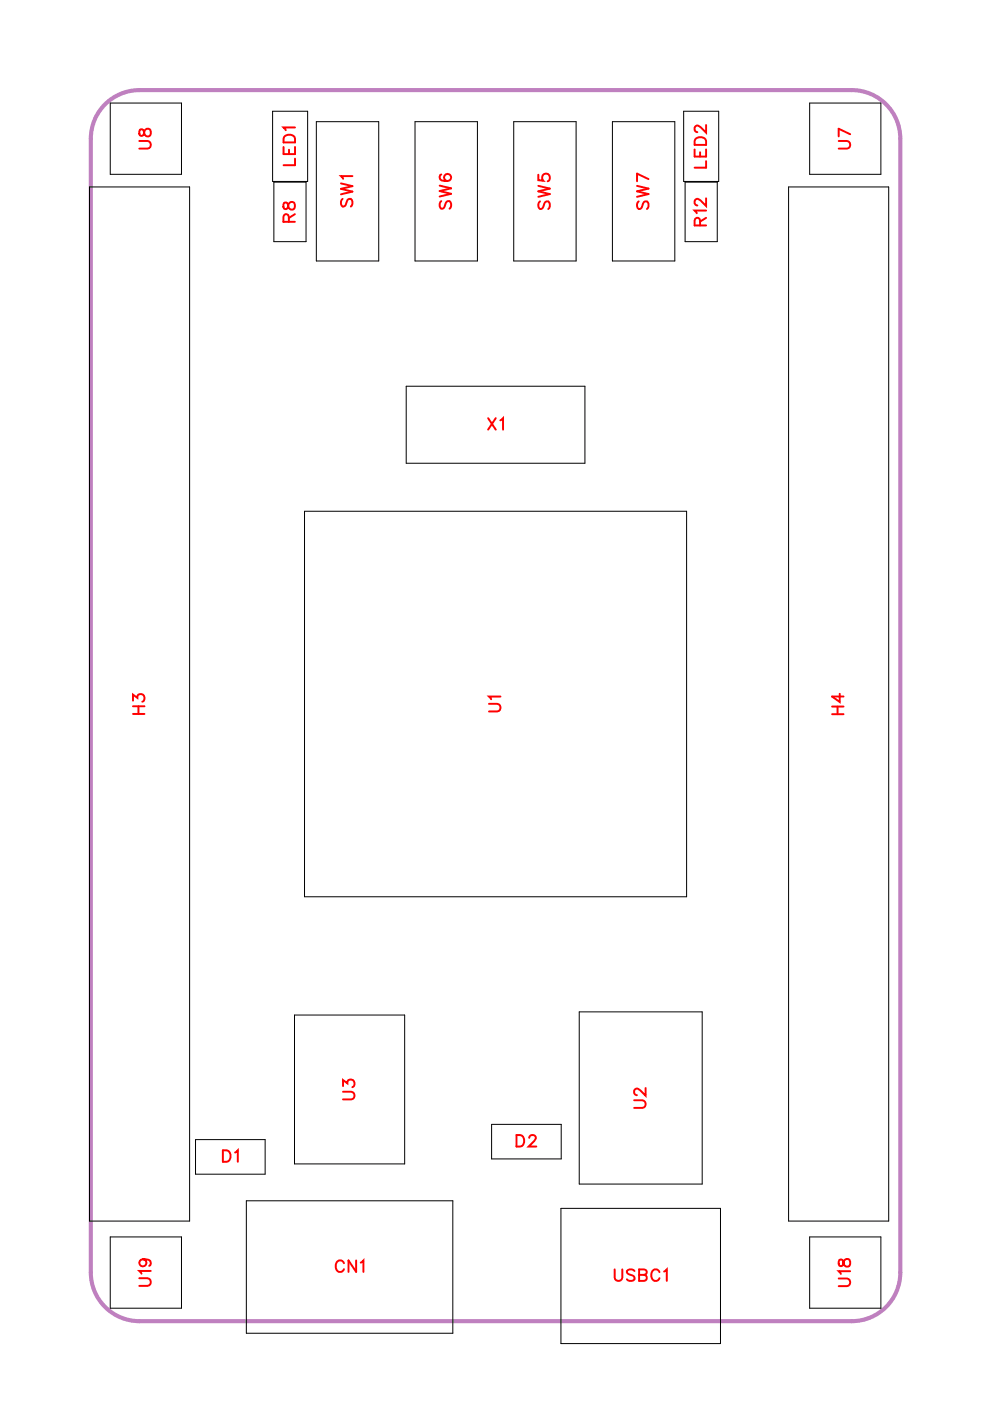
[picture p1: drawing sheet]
<svg xmlns="http://www.w3.org/2000/svg" width="61mm" height="86mm" viewBox="0 0 61 86" stroke-linecap="round" stroke-linejoin="round" font-family="sans-serif">
<path d="M6.3 6.7a2.99 2.99 0 0 1 2.3-1.1h44a3 3 0 0 1 3 3v70a3 3 0 0 1-3 3h-44a3 3 0 0 1-3-3v-70l.1-.7 .2-.7z" fill="none" stroke="#bf80bf" stroke-width=".25"/>
<g fill="none" stroke="#000" stroke-width=".06">
<path d="M5.5 11.5h6.2v63.9h-6.2zM6.8 6.4h4.4v4.4h-4.4zM16.8 6.9h2.2v4.3h-2.2zM16.9 11.2h2v3.7h-2zM19.5 7.5h3.9v8.6h-3.9zM25.6 7.5h3.9v8.6h-3.9zM31.7 7.5h3.9v8.6h-3.9zM37.8 7.5h3.9v8.6h-3.9zM42.2 6.9h2.2v4.3h-2.2zM42.3 11.2h2v3.7h-2zM48.7 11.5h6.2v63.9h-6.2zM50 6.4h4.4v4.4h-4.4z"/>
<path d="M18.8 31.6h23.6v23.8h-23.6zM25.1 23.8h11v4.8h-11zM6.8 76.4h4.4v4.4h-4.4zM12.1 70.4h4.3v2.1h-4.3zM15.2 74.1h12.8v8.2h-12.8zM18.2 62.7h6.8v9.2h-6.8zM30.4 69.4h4.3v2.1h-4.3zM34.6 74.6h9.9v8.3h-9.9zM35.8 62.5h7.6v10.6h-7.6zM50 76.4h4.4v4.4h-4.4z"/>
</g>
<g fill="none" stroke="#f00" stroke-width=".12">
<path d="M8.6 8.7h.5l.2 .2-.1 .2-.6 .1M8.6 8v.4h.2l.3-.5a.24 .24 0 0 1 .2 .3 .24 .24 0 0 1-.2 .2l-.2-.1-.1-.3zM17.5 9.1v.4h.7v-.4M17.5 12.5v.4h.2l.3-.4a.24 .24 0 0 1 .2 .2 .24 .24 0 0 1-.2 .2l-.2-.1-.1-.3zM17.6 8.4l.2-.1 .3 .1 .1 .4h-.7zM17.8 13.7v-.4l-.2-.1-.1 .2v.3h.7M17.9 9.2v.3M18.2 13.2l-.4 .3M18.2 7.9h-.7l.1 .1M18.2 9.8v.4h-.7M21.1 11.3l.7 .2-.7 .2 .7 .1-.7 .2M21.2 12.3l-.1 .1 .1 .4 .1-.1 .3-.4h.1l.1 .1-.1 .4"/>
<path d="M21.8 10.9h-.7l.1 .1M27.2 11.5l.7 .1-.7 .2 .7 .2-.7 .1M27.3 12.4l-.1 .2 .1 .3 .1-.1 .3-.4h.1l.1 .2-.1 .3M27.3 10.8h-.1a.35 .35 0 0 0 .2 .4 .35 .35 0 0 0 .5-.2 .22 .22 0 0 0-.2-.3 .22 .22 0 0 0-.3 .2 .22 .22 0 0 0 .2 .3M33.3 10.8v.3l.3 .1a.25 .25 0 0 1-.1-.4 .25 .25 0 0 1 .4 0 .25 .25 0 0 1-.1 .4M33.3 11.5l.7 .1-.7 .2 .7 .2-.7 .1M33.4 12.4l-.1 .2 .1 .3 .1-.1 .3-.4h.1l.1 .2-.1 .3M39.3 11.5l.8 .1-.8 .2 .8 .2-.8 .1M39.4 12.4l-.1 .2 .1 .3 .2-.1 .3-.4h.1l.1 .2-.1 .3M40.1 11.1l-.8-.4v.5M42.9 9.2v.5h.7v-.5M42.9 8.6a.39 .39 0 0 1 .7 .1v.2h-.7z"/>
<path d="M43.2 13.9v-.4l-.2-.1-.1 .2v.3h.7M43.2 9.4v.3M43.6 7.7v.5l-.3-.3-.3-.1-.1 .1v.1l.2 .2M43.6 13h-.7l.1 .2M43.6 12.2v.5l-.3-.3-.3-.1-.1 .1v.1l.2 .2M43.6 9.9v.5h-.7M43.6 13.4l-.4 .3M51.8 8.7h.5l.2 .2-.1 .2-.6 .1M52.5 8.3l-.7-.4v.5M30.1 25.8l.5 .7M30.6 25.8l-.5 .7M30.9 25.9l.2-.1v.7"/>
<path d="M8.2 43.3v-.4l.3 .2a.24 .24 0 0 1 .4-.2 .24 .24 0 0 1-.1 .4M8.2 44.1h.7M8.2 43.6h.7M8.6 43.6v.5M30.2 43.5h.5l.2 .2-.1 .2h-.6M30.9 43h-.7l.1 .2M51.4 44.1h.7M51.4 43.6h.7M51.7 43.6v.5M51.9 42.8v.5l-.5-.3h.7M8.6 78.9h.5l.2 .2-.1 .3h-.6M8.8 77.7a.22 .22 0 0 1 .2 .3 .22 .22 0 0 1-.3 .1 .22 .22 0 0 1 0-.3l.1-.1a.34 .34 0 0 1 .5 .3l-.1 .1"/>
<path d="M9.3 78.5h-.7l.1 .1M13.8 71h.2a.38 .38 0 0 1 .2 .4 .38 .38 0 0 1-.2 .3h-.2zM14.5 71.1l.2-.1v.7M21.2 67.4h.5l.2 .2-.1 .2-.6 .1M21.2 67v-.3l.3 .2a.24 .24 0 0 1 .3-.2 .24 .24 0 0 1 0 .4M21.2 78a.26 .26 0 0 0-.3-.2 .26 .26 0 0 0-.2 .3v.2a.26 .26 0 0 0 .2 .2 .26 .26 0 0 0 .3-.1M22 77.8v.7l-.5-.7v.7M22.3 77.9l.1-.1v.7M31.9 70.1h.2a.38 .38 0 0 1 .3 .3 .38 .38 0 0 1-.3 .4h-.2zM32.7 70.2l.1-.1h.2l.1 .1-.1 .2-.3 .4h.4M38 78.4v.5l.2 .2 .2-.1v-.6M39.2 67.9h.5l.2 .2-.1 .3h-.6"/>
<path d="M39.2 78.5l-.2-.1-.3 .1 .1 .1 .4 .3v.1l-.2 .1-.3-.1M39.5 78.7l.4 .1v.1l-.1 .2h-.3v-.7h.4v.2l-.1 .1M39.9 67.2v.4l-.4-.3-.2-.1-.1 .1v.2l.1 .1M40.7 78.5a.26 .26 0 0 0-.3-.1 .26 .26 0 0 0-.2 .2v.2a.26 .26 0 0 0 .2 .3 .26 .26 0 0 0 .3-.2M41 78.5l.2-.1v.7M51.8 78.9h.5l.2 .2-.1 .3h-.6M51.8 77.8v.3l.2 .1 .3-.5a.24 .24 0 0 1 .2 .3 .24 .24 0 0 1-.2 .2l-.2-.1-.1-.3zM52.5 78.5h-.7l.1 .1"/>
</g>
<g font-size="1.2" fill="#fff">
<text x="9.6" y="9.2" transform="rotate(-90 9.6 9.2)">U8</text>
<text x="18.5" y="10.3" transform="rotate(-90 18.5 10.3)">LED1</text>
<text x="43.9" y="10.4" transform="rotate(-90 43.9 10.4)">LED2</text>
<text x="52.8" y="9.2" transform="rotate(-90 52.8 9.2)">U7</text>
<text x="18.5" y="13.8" transform="rotate(-90 18.5 13.8)">R8</text>
<text x="22.1" y="12.8" transform="rotate(-90 22.1 12.8)">SW1</text>
<text x="28.2" y="12.9" transform="rotate(-90 28.2 12.9)">SW6</text>
<text x="34.3" y="13" transform="rotate(-90 34.3 13)">SW5</text>
<text x="40.4" y="13" transform="rotate(-90 40.4 13)">SW7</text>
<text x="43.9" y="14" transform="rotate(-90 43.9 14)">R12</text>
<text x="30.1" y="26.8">X1</text>
<text x="9.2" y="44.1" transform="rotate(-90 9.2 44.1)">H3</text>
<text x="31.2" y="44" transform="rotate(-90 31.2 44)">U1</text>
<text x="52.4" y="44.2" transform="rotate(-90 52.4 44.2)">H4</text>
<text x="22.2" y="67.9" transform="rotate(-90 22.2 67.9)">U3</text>
<text x="31.8" y="71.1">D2</text>
<text x="40.2" y="68.5" transform="rotate(-90 40.2 68.5)">U2</text>
<text x="13.7" y="72">D1</text>
<text x="9.6" y="79.4" transform="rotate(-90 9.6 79.4)">U19</text>
<text x="20.7" y="78.8">CN1</text>
<text x="37.9" y="79.4">USBC1</text>
<text x="52.8" y="79.5" transform="rotate(-90 52.8 79.5)">U18</text>
</g>
</svg>
